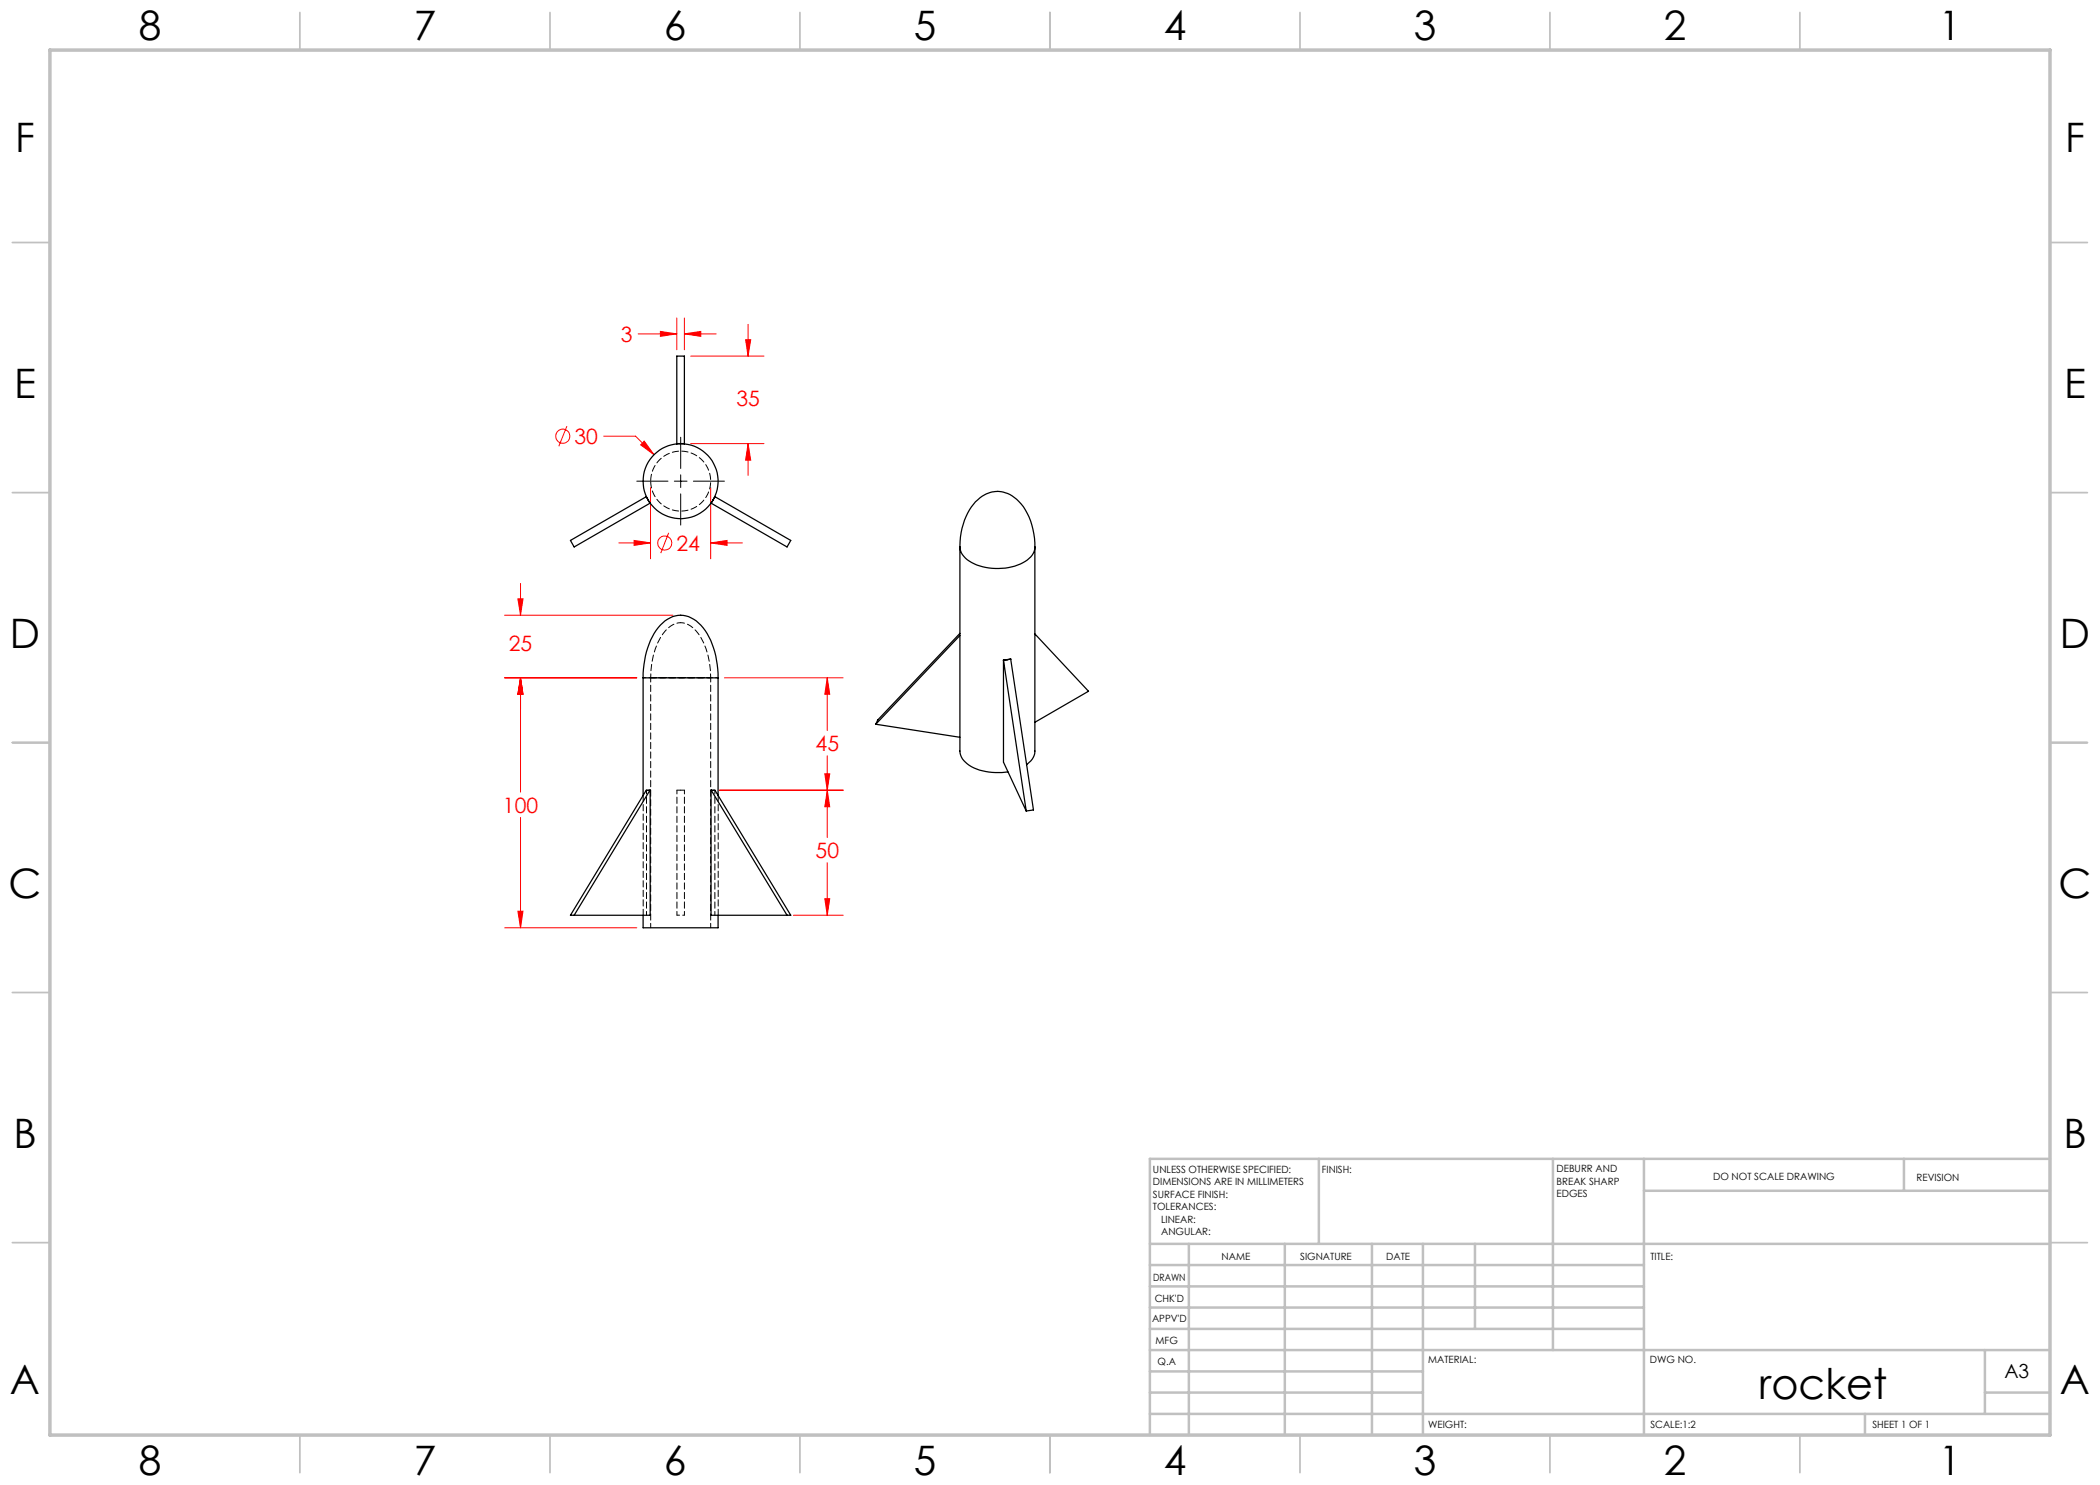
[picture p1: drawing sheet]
<svg xmlns="http://www.w3.org/2000/svg" width="420mm" height="297mm" viewBox="0 0 420 297" stroke-linecap="round" stroke-linejoin="round" font-family="sans-serif">
<g fill="none" stroke="#f00" stroke-width=".2">
<path d="M127.6 66.8h7.8M132.1 66.3l3.3 .5-3.3 .5zM135.4 63.6v6.4M136.9 63.6v6.4M136.9 66.8h6.3M136.9 66.8l3.3-.5v1zM138.1 71.2h14.7M149.1 67.9h1l-.5 3.3zM149.6 64.9v6.3M113.4 85.2l-1.6 4M120.8 87.2h6.3l3.7 3.7M128.8 88.2l2 2.7-2.7-1.9z"/>
<path d="M130.1 97.5v14.3M138.1 88.7h14.7M142.1 97.5v14.3M149.6 88.7v6.4M149.6 88.7l.5 3.3h-1zM103.6 119.8h1l-.5 3.2zM104.1 116.7v6.3M123.8 108.6h6.3M126.8 108.1l3.3 .5-3.3 .5zM133.7 106.6l-1.5 4M142.1 108.6h6.4M142.1 108.6l3.3-.5v1z"/>
<path d="M100.9 135.6h26.5M100.9 123h33.7M104.1 135.6v22.8M104.1 135.6l.5 3.2h-1zM144.9 135.6h23.7M165.5 135.6l.4 3.2h-.9zM165.5 135.6v10.5M143.9 158h24.7M165 154.8h.9l-.4 3.2zM165.5 158l.4 3.4h-.9zM165.5 151.2v16.3M104.1 163.5v22.1"/>
<path d="M165 179.7h.9l-.4 3.4zM165.5 172.5v10.6M100.9 185.6h26.5M103.6 182.2h1l-.5 3.4zM158.7 183.1h9.9"/>
<circle cx="112.6" cy="87.2" r="1.41"/>
<circle cx="133" cy="108.6" r="1.42"/>
</g>
<path d="M127.4 96.2h6.2M134.9 96.2h2.5M136.1 87.5v6.2M136.1 95v2.5M136.1 98.8v6.2M138.7 96.2h6.2" fill="none" stroke="#000" stroke-width=".2"/>
<g fill="none" stroke="#c0c0c0" stroke-width=".35">
<path d="M60 2.5v7.5M110 2.5v7.5M160 2.5v7.5M210 2.5v7.5M260 2.5v7.5M310 2.5v7.5M360 2.5v7.5M2.5 48.5h7.5M410 48.5h7.5M2.5 98.5h7.5M410 98.5h7.5M2.5 148.5h7.5"/>
<path d="M410 148.5h7.5M2.5 198.5h7.5M410 198.5h7.5M2.5 248.5h7.5M410 248.5h7.5M60 287v7.5M110 287v7.5M160 287v7.5M210 287v7.5M260 287v7.5M310 287v7.5M360 287v7.5"/>
</g>
<g fill="none" stroke="#c0c0c0" stroke-width=".5">
<path d="M263.8 231.8v17M310.6 231.8v38.2M328.8 231.8v55.2M328.8 238.2h81.2M380.8 231.8v6.4M410 231.8h-180v55.2M230 248.8h180M230 257.3h98.8M230 253h98.8M237.8 248.8v38.2M257 248.8v38.2M274.4 248.8v38.2"/>
<path d="M284.6 248.8v38.2M295 248.8v17M230 265.8h98.8M230 261.5h98.8M230 278.5h54.6M230 274.3h54.6M230 270h180M397 278.5h13M397 270v12.8M230 282.8h180M373 282.8v4.2"/>
</g>
<path d="M10 10h400v277h-400z" fill="none" stroke="#c0c0c0" stroke-width=".7"/>
<path d="M103.6 182.2h1l-.5 3.4zM104.1 135.6l.5 3.2h-1zM165.5 158l.4 3.4h-.9zM165 179.7h.9l-.4 3.4zM103.6 119.8h1l-.5 3.2zM104.1 135.6l.5 3.2h-1zM165 154.8h.9l-.4 3.2zM165.5 135.6l.4 3.2h-.9zM128.8 88.2l-.7 .8 2.7 1.9zM126.8 108.1l3.3 .5-3.3 .5zM142.1 108.6l3.3-.5v1zM132.1 66.3l3.3 .5-3.3 .5zM136.9 66.8l3.3-.5v1zM149.6 88.7l.5 3.3h-1zM149.1 67.9h1l-.5 3.3z" fill="#f00"/>
<g fill="none" stroke="#000" stroke-width=".25">
<path d="M129.3 99.3l.7 1.3M129.3 99.3l-15.2 8.8 .7 1.3 15.2-8.8M129.3 99.3h.1M135.4 88.7h1.5M135.4 88.8v-17.6h1.5v17.6M142.9 99.3h.1M143 99.3l-.8 1.3M143 99.3l15.2 8.8-.8 1.3-15.2-8.8M130 100.6h.1M142.2 100.6h.1M192 109.4a12.6 12.6 0 0 1 4-9.8 5.5 5.5 0 0 1 7.8 .7 13 13 0 0 1 3.2 9.1M192 109.4v40.8a4.3 4.3 0 0 0 3.3 3.6 12.8 12.8 0 0 0 6.3 .6"/>
<path d="M192 109.4a4.4 4.4 0 0 0 3.3 3.6 11.1 11.1 0 0 0 10.5-1.3l.9-1 .3-1.3M207 109.4v40.8a3.3 3.3 0 0 1-1.7 2.7M128.6 135.6a15.9 15.9 0 0 1 3.5-10.6 5.1 5.1 0 0 1 8.1 0 15.9 15.9 0 0 1 3.4 10.6M128.6 135.6h15M128.6 135.6v23.5M143.6 135.6v23.5M192 127.1l-16.8 17.7M192 126.7l-16.5 17.3-.3 .8M201.4 131.9l-.7 .1v20.4l4.5 9.8M201.4 131.9l-.7 .1 4.5 30.2M202.1 131.8l-.7 .1M202.1 131.8l4.6 30.2-1.5 .2"/>
<path d="M207 126.8l10.7 11.5-10.7 6.2M129.3 158h.7v25.1h-15.9zM130 158l-15.2 25.1M142.2 158h.8l15.2 25.1h-16zM142.2 158l15.2 25.1M175.2 144.8l16.8 2.7M128.6 183.1v2.5h15v-2.5"/>
<circle cx="136.1" cy="96.2" r="7.5"/>
</g>
<path d="M136.1 124.5a5 5 0 0 0-4 3 16.1 16.1 0 0 0-2 8M142.1 135.5a13.8 13.8 0 0 0-3.4-9.9 3.9 3.9 0 0 0-2.6-1.1M129.3 183v-25M135.4 183v-25M136.9 183v-25M143 183v-25" fill="none" stroke="#000" stroke-width=".2" stroke-dasharray="1.3 .6" stroke-dashoffset=".5"/>
<path d="M143.6 135.5h-15M135.4 183h1.5" fill="none" stroke="#000" stroke-width=".2" stroke-dasharray="1.3 .6" stroke-dashoffset=".8"/>
<path d="M130.1 135.5v50M136.1 158h-.7M136.9 158h-.8M142.1 185.5v-50" fill="none" stroke="#000" stroke-width=".2" stroke-dasharray="1.3 .6" stroke-dashoffset=".4"/>
<path d="M130.1 135.5h12h-12M128.6 159.1v23.9M143.6 183v-23.9" fill="none" stroke="#000" stroke-width=".2" stroke-dasharray="1.3 .6" stroke-dashoffset=".1"/>
<path d="M130.1 96.2a6 6 0 0 0 8.9 5.3 6 6 0 0 0 .5-10.3 6 6 0 0 0-9.3 4.4l-.1 .6" fill="none" stroke="#000" stroke-width=".2" stroke-dasharray="1.3 .6" stroke-dashoffset="-.1"/>
<text font-size="8.5" x="351.8" y="279.7">rocket</text>
<g font-size="8.1">
<text x="27.8" y="8">8</text>
<text x="82.8" y="8">7</text>
<text x="132.8" y="8">6</text>
<text x="182.8" y="8">5</text>
<text x="232.8" y="8">4</text>
<text x="282.8" y="8">3</text>
<text x="332.8" y="8">2</text>
<text x="387.8" y="8">1</text>
<text x="3" y="30.4">F</text>
<text x="413" y="30.4">F</text>
<text x="2.8" y="79.6">E</text>
<text x="412.8" y="79.6">E</text>
<text x="2" y="129.6">D</text>
<text x="412" y="129.6">D</text>
<text x="1.7" y="179.6">C</text>
<text x="411.7" y="179.6">C</text>
<text x="2.7" y="229.6">B</text>
<text x="412.7" y="229.6">B</text>
<text x="2" y="278.9">A</text>
<text x="412" y="278.9">A</text>
<text x="27.8" y="295">8</text>
<text x="82.8" y="295">7</text>
<text x="132.8" y="295">6</text>
<text x="182.8" y="295">5</text>
<text x="232.8" y="295">4</text>
<text x="282.8" y="295">3</text>
<text x="332.8" y="295">2</text>
<text x="387.8" y="295">1</text>
</g>
<g font-size="4.2" fill="#f00">
<text x="124.1" y="68.4">3</text>
<text x="147.3" y="81.1">35</text>
<text x="114.9" y="88.8">30</text>
<text x="135.3" y="110.1">24</text>
<text x="101.8" y="130.1">25</text>
<text x="163.1" y="150.2">45</text>
<text x="100.6" y="162.5">100</text>
<text x="163.1" y="171.6">50</text>
</g>
<text font-size="3.9" x="400.9" y="275.5">A3</text>
<g font-size="2">
<text x="230.6" y="234.6">UNLESS OTHERWISE SPECIFIED:</text>
<text x="230.6" y="237.1">DIMENSIONS ARE IN MILLIMETERS</text>
<text x="230.6" y="239.6">SURFACE FINISH:</text>
<text x="264.4" y="234.6">FINISH:</text>
<text x="311.3" y="234.5">DEBURR AND</text>
<text x="311.3" y="237">BREAK SHARP</text>
<text x="311.3" y="239.5">EDGES</text>
<text x="342.6" y="236">DO NOT SCALE DRAWING</text>
<text x="383.3" y="236.2">REVISION</text>
<text x="230.6" y="242.1">TOLERANCES:</text>
<text x="232.2" y="244.6">LINEAR:</text>
<text x="232.2" y="247.1">ANGULAR:</text>
<text x="244.3" y="252">NAME</text>
<text x="260" y="251.9">SIGNATURE</text>
<text x="277.2" y="251.9">DATE</text>
<text x="330.1" y="251.9">TITLE:</text>
<text x="230.6" y="256.1">DRAWN</text>
<text x="230.9" y="260.3">CHK'D</text>
<text x="230.4" y="264.4">APPV'D</text>
<text x="231.1" y="268.8">MFG</text>
<text x="231.5" y="273">Q.A</text>
<text x="285.6" y="272.5">MATERIAL:</text>
<text x="330" y="272.5">DWG NO.</text>
<text x="285.6" y="285.5">WEIGHT:</text>
<text x="330.1" y="285.6">SCALE:1:2</text>
<text x="374.5" y="285.6">SHEET 1 OF 1</text>
</g>
</svg>
